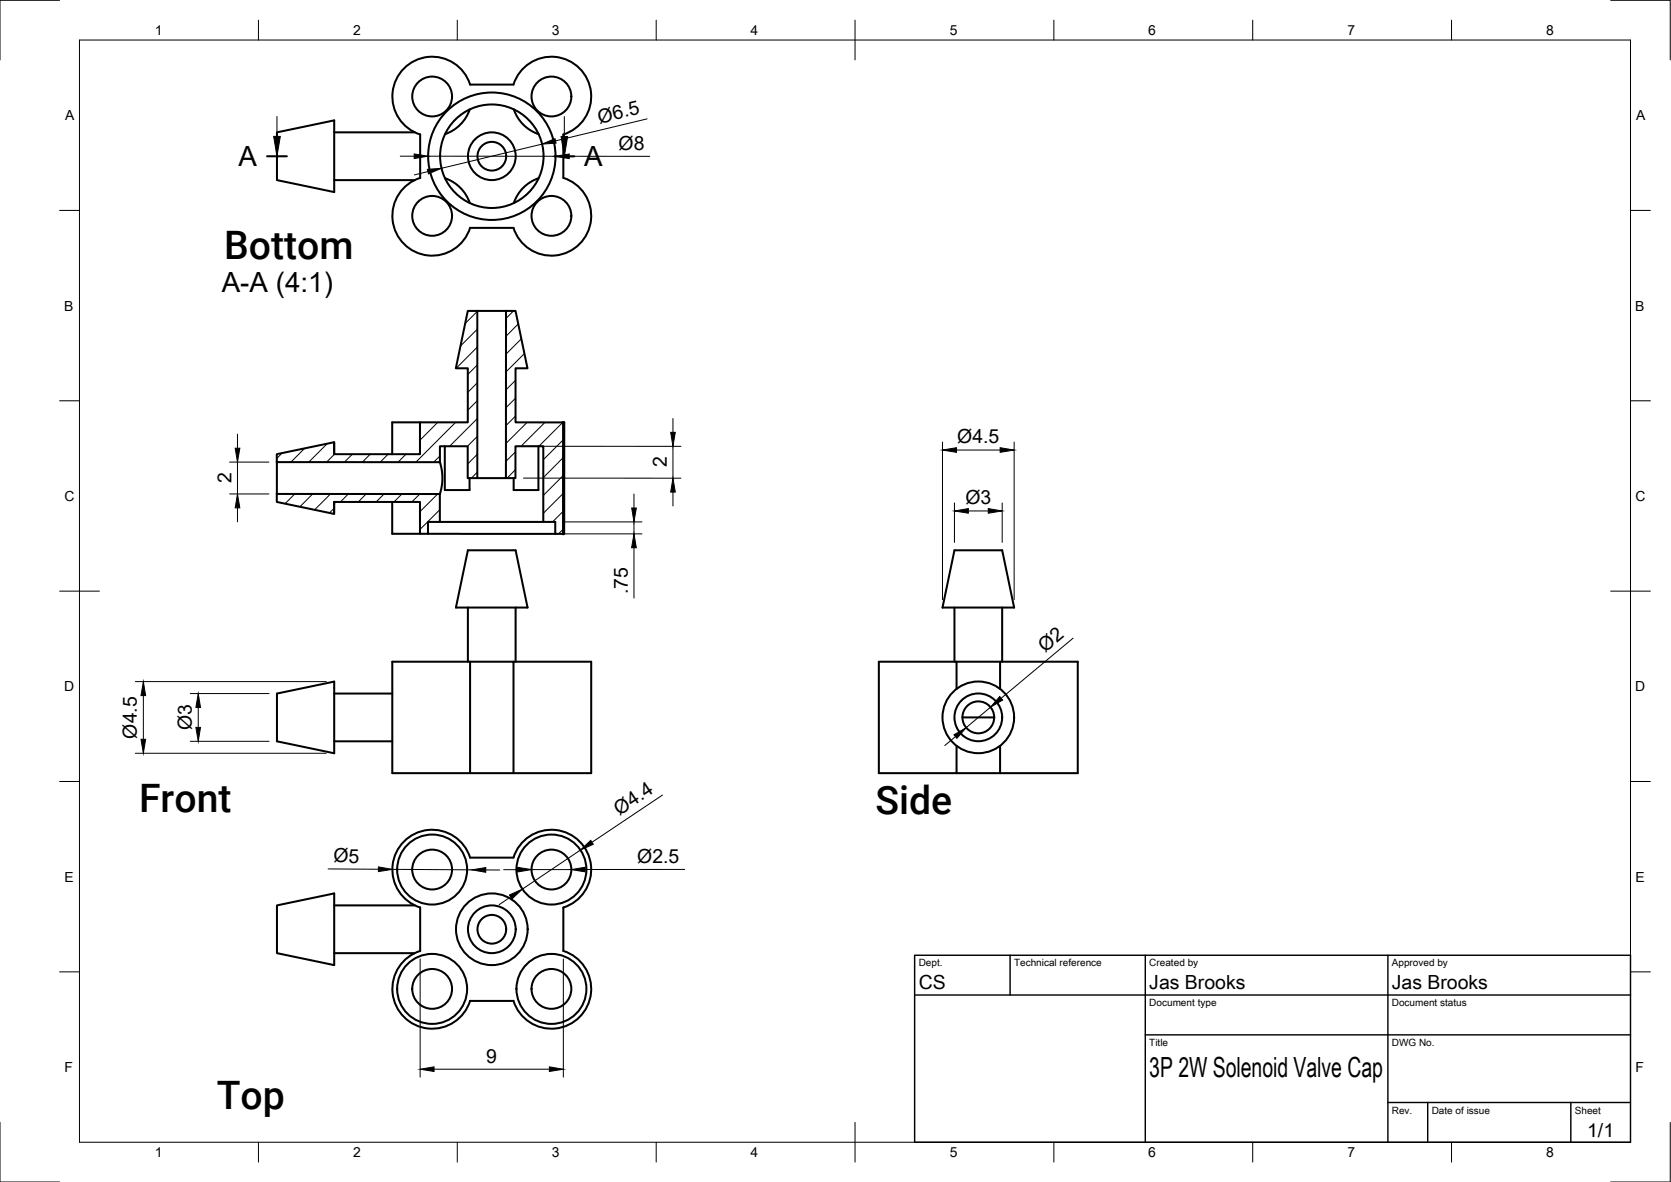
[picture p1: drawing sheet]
<svg xmlns="http://www.w3.org/2000/svg" width="420mm" height="297mm" viewBox="0 0 420 297" stroke-linecap="round" stroke-linejoin="round" font-family="sans-serif">
<!-- layer: Visible -->
<g fill="none" stroke="#000" stroke-width=".51">
<path d="M69.6 33.3l14.4-3v18l-14.4-3zM84 33.3h20.3M118.1 27.5a10 10 0 0 1-6.2 6.2M129.2 27.5a10 10 0 0 0 6.2 6.2M84 45.3h20.3M105.6 44.7l.1-10.9a10 10 0 0 1-4.1-16.6 10 10 0 0 1 16.6 4.1h10.9a10 10 0 0 1 16.6-4.1 10 10 0 0 1-4 16.6l-.1 10.9M105.7 44.7a10 10 0 0 0-4.1 16.6 10 10 0 0 0 16.6-4.1l10.9 .1a10 10 0 0 0 16.6 4 10 10 0 0 0-4-16.6M111.9 44.8a10 10 0 0 1 6.2 6.2M135.4 44.8a10 10 0 0 0-6.2 6.2M120 78.1h7.2M127.2 78.1h2.4l3 14.4h-3v13.6l12 .1v28h-2v-3h-3v-19.1h-7v8h-2.4zM69.6 114.1l14.4-3v3h21.6v-8h12v-13.6h-3l3-14.4h2.4v42h-2.4v-8h-7v4h-41z"/>
<path d="M69.6 116.1v8M84 111.1v3M105.6 106.1h-7v8M110.6 116.1l.5 2.1 .1 2.6-.6 3.3M111.8 112.1v11.1h6.3v-3.1M135.4 112.1v11.1h-6.2v-3.1M141.6 106.2h.3v28h-.3zM69.6 124.1h41v7.1h-3v2.9h-2v-8h-21.6v3l-14.4-3zM84 126.1v3M98.6 126.1v8h7M107.6 134.1l32 .1M110.6 131.2h26"/>
<path d="M117.6 138.3h12l3.1 14.4h-18.1zM120 120.1h7.2M240 138.3h12l3 14.4h-18zM117.6 152.7v13.6M129.6 152.7v13.6M240 152.7v13.6M252 152.7v13.6M69.6 174.3l14.4-3v18l-14.4-3zM84 174.3h14.6M118.2 166.3h10.9v28M129.1 166.3h19.6v28h-50.1v-28h19.6v28M240.5 173.1v-6.8h-19.5v28h19.5v-6.9"/>
<path d="M240.5 166.3h11v6.8M251.5 166.3h19.5v28h-30.5M84 186.3h14.6M242 180.3h8M251.5 187.4v6.9M101.6 211.4a10 10 0 0 1 16.6 4.1h10.9a10 10 0 0 1 16.6-4.1 10 10 0 0 1-4.1 16.7l.1 10.9a10 10 0 0 1 4 16.6 10 10 0 0 1-16.6-4.1h-10.9a10 10 0 0 1-16.6 4.1 10 10 0 0 1 4-16.6l.1-10.9a10 10 0 0 1-4.1-16.7zM69.6 227.5l14.4-3v18l-14.4-3zM84 239.5h20.3M84 227.5h20.3"/>
<circle cx="108.7" cy="24.3" r="5"/>
<circle cx="123.7" cy="39.3" r="16"/>
<circle cx="123.7" cy="39.3" r="3.6"/>
<circle cx="123.7" cy="39.3" r="6"/>
<circle cx="123.7" cy="39.3" r="13"/>
<circle cx="138.7" cy="24.3" r="5"/>
<circle cx="108.7" cy="54.2" r="5"/>
<circle cx="138.7" cy="54.2" r="5"/>
<circle cx="246" cy="180.3" r="4"/>
<circle cx="246" cy="180.3" r="9"/>
<circle cx="246" cy="180.3" r="6"/>
<circle cx="108.7" cy="218.5" r="5"/>
<circle cx="108.7" cy="218.5" r="8.8"/>
<circle cx="138.7" cy="218.5" r="5"/>
<circle cx="138.7" cy="218.5" r="8.8"/>
<circle cx="123.7" cy="233.5" r="9"/>
<circle cx="123.7" cy="233.5" r="6"/>
<circle cx="123.7" cy="233.5" r="3.6"/>
<circle cx="108.7" cy="248.5" r="5"/>
<circle cx="108.7" cy="248.5" r="8.8"/>
<circle cx="138.7" cy="248.5" r="5"/>
<circle cx="138.7" cy="248.5" r="8.8"/>
</g>
<g fill="#000" stroke="#000" stroke-width=".25">
<circle cx="141.6" cy="106.2" r=".24"/>
<circle cx="141.6" cy="134.2" r=".24"/>
</g>
<!-- layer: Border -->
<g fill="none" stroke="#000" stroke-width=".25">
<path d="M15 .1h-15v15M20 10.1h390v276.9h-390zM65 5.1v5M115 5.1v5M165 5.1v5M215 5.1v10M265 5.1v5M315 5.1v5M365 5.1v5M405 .1h15v15M15 52.9h5M410 52.9h5"/>
<path d="M15 100.7h5M410 100.7h5M15 148.6h10M405 148.6h10M15 196.4h5M410 196.4h5M15 244.2h5M410 244.2h5M0 282.1v14.9h15M65 287v5M115 287v5M165 287v5"/>
<path d="M215 282.1v9.9M265 287v5M315 287v5M365 287v5M420 282.1v14.9h-15"/>
</g>
<!-- layer: TitleBlock -->
<path d="M230 240.1h180v46.9h-180zM230 250h180M254 240.1v9.9M288 240.1v46.9M349 240.1v46.9M288 260.1h122M349 277.1h61M359 277.1v9.9M395 277.1v9.9" fill="none" stroke="#000" stroke-width=".36"/>
<!-- layer: Dimensions -->
<g fill="none" stroke="#000" stroke-width=".25">
<path d="M100.6 39.3h3.5M107.6 39.3h32M136.3 36.2l-25.3 6.1M143.1 39.3h20.3M162.7 29.9l-23 5.5M107.6 43.1l-3.4 .8M57.7 116.1h9.9M59.7 109.1v3.5M59.7 116.1v8M131.6 112.1l39.6 .1M169.2 105.2v3.5M169.2 112.2v8"/>
<path d="M237 111.1v39.6M240.5 113.1h11M255 111.1v39.6M57.7 124.1h9.9M59.7 127.6v3.5M131.6 120.1l39.6 .1M141.6 131.2h19.8M141.6 134.2h19.8M159.4 124.1v3.6M159.4 131.2v3M159.4 137.7v12.6M169.2 123.7v3.5"/>
<path d="M240 126.4v9.9M243.5 128.4h5M252 126.4v9.9M34 171.3h48M36 174.8v11M47.8 174.3h19.8M49.8 177.8v5M249 177.7l-6.1 5.2M269.8 160.4l-18.1 15.1M34 189.3h48M47.8 186.3h19.8M166.6 199.8l-17.8 11.9"/>
<path d="M240.2 185.1l-2.6 2.3M82.5 218.4h12.6M98.6 218.5l20 .1M122.1 218.6h3.5M126.6 218.6h3.5M133.6 218.5h10M145.9 213.6l-14.6 9.8M172.1 218.5h-25M128.4 225.4l-2.9 1.9M105.6 241v29.7M141.6 241v29.7M109.1 268.7h29"/>
</g>
<g fill="#000" stroke="#000" stroke-width=".25">
<path d="M104.1 38.7l3.5 .6-3.5 .5zM136.3 36.2l3.3-1.4 .2 1.2zM139.6 39.3l3.5-.6v1.2zM107.5 42.6l3.5-.3-3.3 1.4zM59.1 112.6h1.2l-.6 3.5zM168.6 108.7h1.2l-.6 3.5zM237 113.1l3.5-.6v1.2zM251.5 112.5l3.5 .6-3.5 .6zM59.7 124.1l.6 3.5h-1.2zM159.4 134.2l.6 3.5h-1.2zM158.8 127.7h1.2l-.6 3.5zM169.2 120.2l.6 3.5h-1.2z"/>
<path d="M240 128.4l3.5-.6v1.2zM248.5 127.8l3.5 .6-3.5 .6zM36 171.3l.6 3.5h-1.1zM49.8 174.3l.6 3.5h-1.1zM251.4 175l.7 .9-3.1 1.8zM35.5 185.8h1.1l-.6 3.5zM49.3 182.8h1.1l-.6 3.5zM239.9 184.7l3-1.8-2.3 2.7zM95.1 217.9l3.5 .6-3.5 .5zM118.6 218.6l3.6-.6-.1 1.2zM130.1 218l3.5 .5-3.5 .6zM143.6 218.5l3.5-.6v1.2z"/>
<path d="M145.9 213.6l2.6-2.4 .7 1zM128.1 224.9l3.2-1.5-2.5 2.5zM105.6 268.7l3.5-.6v1.2zM138.1 268.1l3.5 .6-3.5 .6z"/>
</g>
<!-- layer: Hatching -->
<g fill="none" stroke="#000" stroke-width=".25">
<path d="M120 78.2l-3 3.1M129.1 78.2l-1.9 1.8M120 82.7l-4.2 4.3M120 87.2l-5.3 5.3M120 91.7l-2.4 2.4M120 96.2l-2.4 2.4M129.6 95.6l-2.4 2.4M130.3 81.4l-3.1 3.1M131.1 85.1l-3.9 3.9M131.8 88.9l-4.6 4.6M70.9 113.9l-1.3 1.3M76.6 112.7l-3.4 3.4"/>
<path d="M82.3 111.5l-4.7 4.6M84.1 114.1l-2 2M88.6 114.1l-2 2M93.1 114.1l-2 2M97.6 114.1l-2 2M102.1 114.1l-2 2M110.1 106.1l-4.5 4.5M110.6 114.6l-1.5 1.5M114.6 106.1l-10 10M120 100.7l-2.4 2.4M120 105.2l-6.9 6.9M120 109.7l-2.5 2.4"/>
<path d="M120 114.2l-2.4 2.4M120 118.6l-1.5 1.5M129.6 118l-2.1 2.1M129.6 100.1l-2.4 2.4M129.6 104.6l-2.4 2.4M129.6 113.5l-2.4 2.4M132.5 106.2l-5.3 5.2M137 106.2l-6 5.9M141.5 106.2l-6 5.9M141.6 115l-5 5M141.6 119.5l-5 5M141.6 110.5l-5 5"/>
<path d="M69.6 124.1h.1M74.1 124.1l-2.4 2.5M78.6 124.1l-3.2 3.2M83.1 124.1l-4 4M84 127.7l-1.2 1.2M87.6 124.1l-2 2M92.1 124.1l-2 2M96.6 124.1l-2 2M101 124.1l-1.9 2M105.6 124.1l-2.1 2M110 124.1l-4.4 4.5M110.6 128.1l-5 5"/>
<path d="M141.6 124l-5 5M141.6 128.5l-2.7 2.7M141.6 133l-1.2 1.2"/>
</g>
<!-- layer: Annotations -->
<path d="M67.1 39.3h5M139.4 39.3h5" fill="none" stroke="#000" stroke-width=".51"/>
<path d="M69.6 29.3v5M141.9 29.3v5" fill="none" stroke="#000" stroke-width=".25"/>
<path d="M68.8 34.3h1.7l-.9 5zM141.1 34.3h1.6l-.8 5z" fill="#000" stroke="#000" stroke-width=".25"/>
<g font-size="9.8">
<text x="56.4" y="65">Bottom</text>
<text x="35" y="204">Front</text>
<text x="220.1" y="204.6">Side</text>
<text x="54.5" y="278.8">Top</text>
</g>
<g font-size="7">
<text x="60" y="41.8">A</text>
<text x="146.9" y="41.8">A</text>
<text x="55.8" y="73.3">A-A (4:1)</text>
<text x="289" y="270.6">3P 2W Solenoid Valve Cap</text>
</g>
<g font-size="4.9">
<text x="150.7" y="31.1" transform="rotate(-14 150.7 31.1)">Ø6.5</text>
<text x="155.6" y="37.6">Ø8</text>
<text x="240.7" y="111.4">Ø4.5</text>
<text x="167.7" y="117.5" transform="rotate(-90 167.7 117.5)">2</text>
<text x="58.2" y="121.4" transform="rotate(-90 58.2 121.4)">2</text>
<text x="242.7" y="126.8">Ø3</text>
<text x="157.8" y="149.3" transform="rotate(-90 157.8 149.3)">.75</text>
<text x="262.8" y="164.1" transform="rotate(-40 262.8 164.1)">Ø2</text>
<text x="34.4" y="185.6" transform="rotate(-90 34.4 185.6)">Ø4.5</text>
<text x="48.2" y="183.5" transform="rotate(-90 48.2 183.5)">Ø3</text>
<text x="155.8" y="205" transform="rotate(-34 155.8 205)">Ø4.4</text>
<text x="83.8" y="216.7">Ø5</text>
<text x="160.2" y="216.9">Ø2.5</text>
<text x="231" y="248.5">CS</text>
<text x="289" y="248.5">Jas Brooks</text>
<text x="350" y="248.5">Jas Brooks</text>
<text x="122.3" y="267.1">9</text>
<text x="399.1" y="285.7">1/1</text>
</g>
<g font-size="3.5">
<text x="39" y="8.8">1</text>
<text x="88.8" y="8.8">2</text>
<text x="138.8" y="8.8">3</text>
<text x="188.7" y="8.8">4</text>
<text x="238.8" y="8.8">5</text>
<text x="288.7" y="8.8">6</text>
<text x="338.8" y="8.8">7</text>
<text x="388.8" y="8.8">8</text>
<text x="16.4" y="30.2">A</text>
<text x="411.4" y="30.2">A</text>
<text x="16.2" y="78">B</text>
<text x="411.2" y="78">B</text>
<text x="16.2" y="125.9">C</text>
<text x="411.2" y="125.9">C</text>
<text x="16.2" y="173.7">D</text>
<text x="411.2" y="173.7">D</text>
<text x="16.2" y="221.6">E</text>
<text x="411.2" y="221.6">E</text>
<text x="16.2" y="269.4">F</text>
<text x="411.2" y="269.4">F</text>
<text x="39" y="290.8">1</text>
<text x="88.8" y="290.8">2</text>
<text x="138.8" y="290.8">3</text>
<text x="188.7" y="290.8">4</text>
<text x="238.8" y="290.8">5</text>
<text x="288.7" y="290.8">6</text>
<text x="338.8" y="290.8">7</text>
<text x="388.8" y="290.8">8</text>
</g>
<g font-size="2.5">
<text x="231" y="242.9">Dept.</text>
<text x="255" y="242.9">Technical reference</text>
<text x="289" y="242.9">Created by</text>
<text x="350" y="242.9">Approved by</text>
<text x="289" y="252.8">Document type</text>
<text x="350" y="252.8">Document status</text>
<text x="289" y="262.9">Title</text>
<text x="350" y="262.9">DWG No.</text>
<text x="350" y="279.9">Rev.</text>
<text x="360" y="279.9">Date of issue</text>
<text x="396" y="279.9">Sheet</text>
</g>
</svg>
